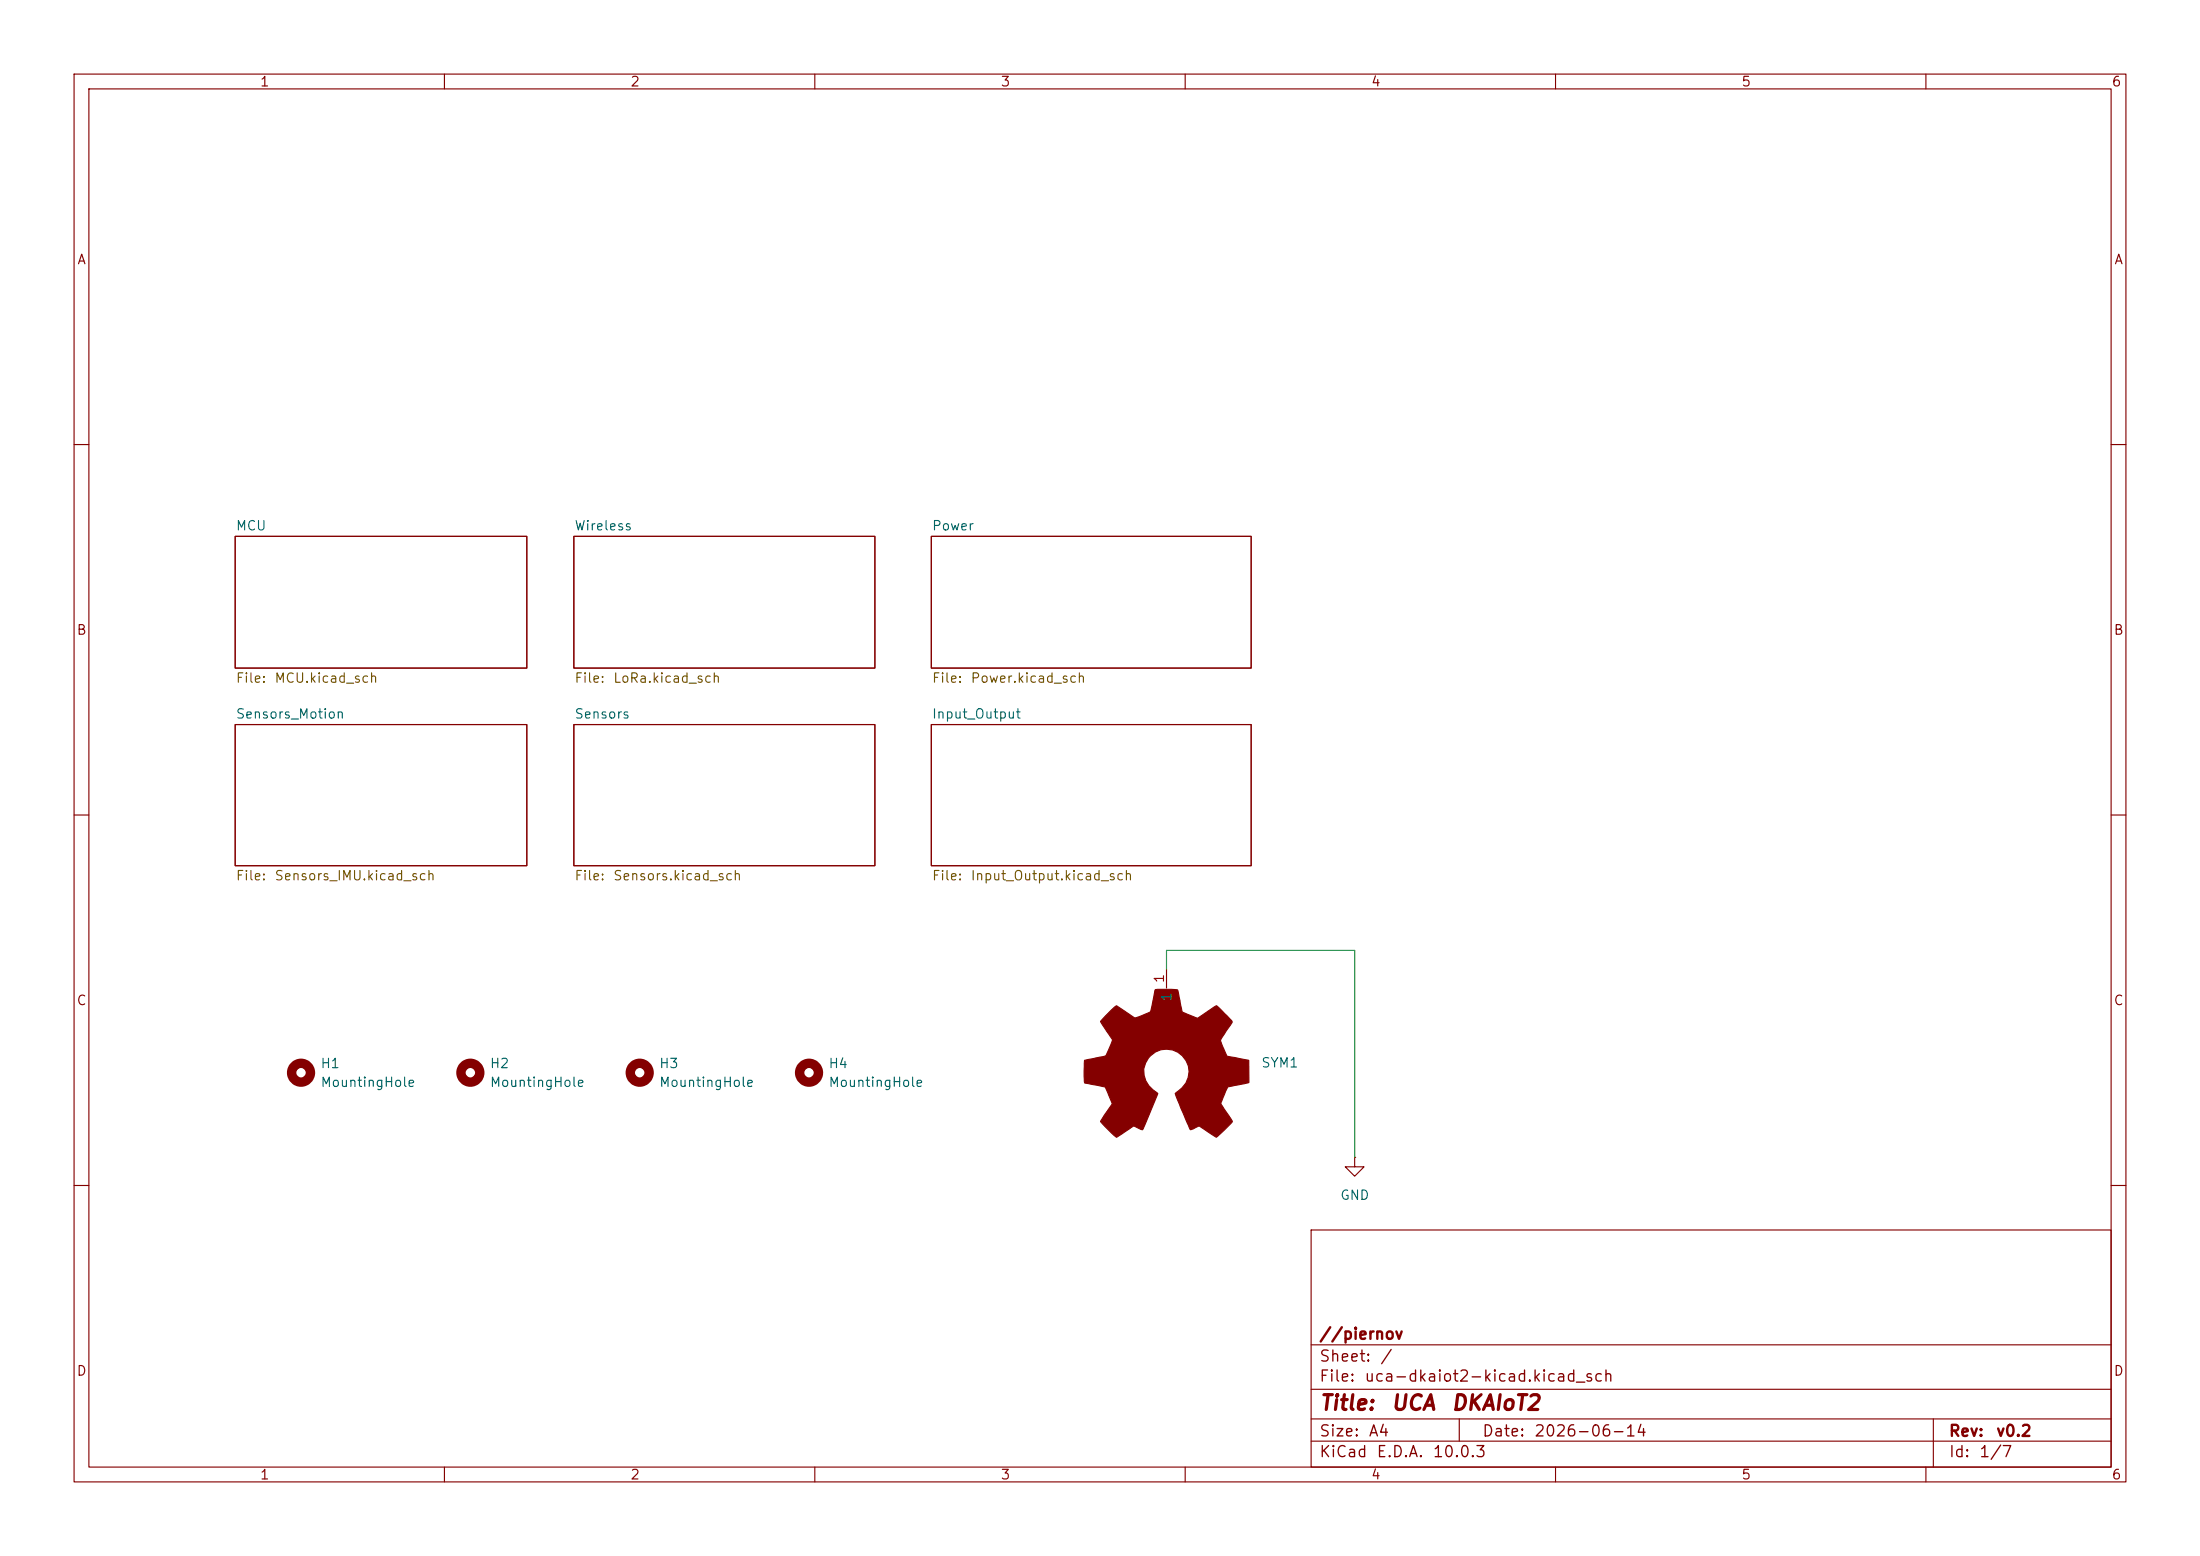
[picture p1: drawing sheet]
(kicad_sch
 (version 20260306)
 (generator "eeschema")
 (generator_version "10.0")
 (paper "A4")
 (title_block
  (title "UCA DKAIoT2")
  (date "2026-06-14")
  (rev "v0.2")
  (company "//piernov"))
 (lib_symbols
  (symbol "Logo_Open_Hardware:Logo_Open_Hardware_Large" (exclude_from_sim no) (in_bom no) (on_board no)
   (in_pos_files yes)
   (duplicate_pin_numbers_are_jumpers no)
   (property "Reference" "#SYM" (at 0 12.7 0) (show_name no) (do_not_autoplace no) (hide yes) (effects (font (size 1.27 1.27))))
   (property "Value" "Logo_Open_Hardware_Large" (at 0 -10.16 0) (show_name no) (do_not_autoplace no) (hide yes) (effects (font (size 1.27 1.27))))
   (property "Footprint" "" (at 0 0 0) (show_name no) (do_not_autoplace no) (hide yes) (effects (font (size 1.27 1.27))))
   (property "Datasheet" "" (at 0 0 0) (show_name no) (do_not_autoplace no) (hide yes) (effects (font (size 1.27 1.27))))
   (property "Description" "Open Hardware logo, large" (at 0 0 0) (show_name no) (do_not_autoplace no) (hide yes) (effects (font (size 1.27 1.27))))
   (property "Sim.Enable" "0" (at 0 0 0) (show_name no) (do_not_autoplace no) (hide yes) (effects (font (size 1.27 1.27))))
   (symbol "Logo_Open_Hardware_Large_1_1"
    (polyline (pts (xy 6.731 -8.7122) (xy 6.6294 -8.6614) (xy 6.35 -8.4836) (xy 5.9944 -8.255) (xy 5.5372 -7.9502) (xy 5.1054 -7.6454) (xy 4.7498 -7.4168) (xy 4.4958 -7.239) (xy 4.3942 -7.1882) (xy 4.318 -7.2136) (xy 4.1148 -7.3152) (xy 3.81 -7.4676) (xy 3.6322 -7.5692) (xy 3.3528 -7.6708) (xy 3.2258 -7.6962) (xy 3.2004 -7.6708) (xy 3.0988 -7.4676) (xy 2.9464 -7.0866) (xy 2.7178 -6.604) (xy 2.4892 -6.0452) (xy 2.2352 -5.4356) (xy 1.9558 -4.826) (xy 1.7272 -4.2164) (xy 1.4986 -3.683) (xy 1.3208 -3.2512) (xy 1.2192 -2.9464) (xy 1.1684 -2.8194) (xy 1.1938 -2.794) (xy 1.3208 -2.667) (xy 1.5748 -2.4892) (xy 2.0828 -2.0574) (xy 2.6162 -1.397) (xy 2.921 -0.6604) (xy 3.048 0.1524) (xy 2.9464 0.9144) (xy 2.6416 1.6256) (xy 2.1336 2.286) (xy 1.524 2.7686) (xy 0.8128 3.0734) (xy 0 3.175) (xy -0.762 3.0988) (xy -1.4986 2.794) (xy -2.159 2.286) (xy -2.4384 1.9812) (xy -2.8194 1.3208) (xy -3.048 0.6096) (xy -3.0734 0.4318) (xy -3.0226 -0.3556) (xy -2.794 -1.0922) (xy -2.3876 -1.7526) (xy -1.8288 -2.3114) (xy -1.7526 -2.3622) (xy -1.4732 -2.5654) (xy -1.2954 -2.6924) (xy -1.1684 -2.8194) (xy -2.159 -5.207) (xy -2.3114 -5.588) (xy -2.5908 -6.2484) (xy -2.8194 -6.8072) (xy -3.0226 -7.2644) (xy -3.1496 -7.5692) (xy -3.2258 -7.6708) (xy -3.2258 -7.6962) (xy -3.302 -7.6962) (xy -3.4798 -7.6454) (xy -3.8354 -7.4676) (xy -4.0386 -7.366) (xy -4.2926 -7.239) (xy -4.4196 -7.1882) (xy -4.5212 -7.239) (xy -4.7498 -7.3914) (xy -5.1054 -7.6454) (xy -5.5372 -7.9248) (xy -5.9436 -8.2042) (xy -6.3246 -8.4582) (xy -6.604 -8.636) (xy -6.731 -8.7122) (xy -6.7564 -8.7122) (xy -6.858 -8.636) (xy -7.0866 -8.4582) (xy -7.4168 -8.1534) (xy -7.874 -7.6962) (xy -7.9502 -7.62) (xy -8.3312 -7.239) (xy -8.636 -6.9088) (xy -8.8392 -6.6802) (xy -8.9154 -6.5786) (xy -8.9154 -6.5786) (xy -8.8392 -6.4516) (xy -8.6614 -6.1722) (xy -8.4328 -5.7912) (xy -8.128 -5.3594) (xy -7.3152 -4.191) (xy -7.7724 -3.0988) (xy -7.8994 -2.7686) (xy -8.0772 -2.3622) (xy -8.2042 -2.0828) (xy -8.255 -1.9558) (xy -8.382 -1.905) (xy -8.6614 -1.8542) (xy -9.0932 -1.7526) (xy -9.6266 -1.651) (xy -10.1092 -1.5748) (xy -10.541 -1.4732) (xy -10.8712 -1.4224) (xy -11.0236 -1.397) (xy -11.049 -1.3716) (xy -11.0744 -1.2954) (xy -11.0998 -1.143) (xy -11.0998 -0.889) (xy -11.1252 -0.4572) (xy -11.1252 0.1524) (xy -11.1252 0.2286) (xy -11.0998 0.8128) (xy -11.0998 1.27) (xy -11.0744 1.5494) (xy -11.0744 1.6764) (xy -11.0744 1.6764) (xy -10.922 1.7018) (xy -10.6172 1.778) (xy -10.16 1.8542) (xy -9.652 1.9558) (xy -9.6012 1.9812) (xy -9.0932 2.0828) (xy -8.636 2.159) (xy -8.3312 2.2352) (xy -8.2042 2.286) (xy -8.1788 2.3114) (xy -8.0772 2.5146) (xy -7.9248 2.8448) (xy -7.747 3.2512) (xy -7.5692 3.6576) (xy -7.4168 4.0386) (xy -7.3152 4.318) (xy -7.2898 4.445) (xy -7.2898 4.445) (xy -7.366 4.572) (xy -7.5438 4.826) (xy -7.7978 5.207) (xy -8.128 5.6642) (xy -8.128 5.6896) (xy -8.4328 6.1468) (xy -8.6868 6.5278) (xy -8.8392 6.7818) (xy -8.9154 6.9088) (xy -8.9154 6.9088) (xy -8.8138 7.0358) (xy -8.5852 7.2898) (xy -8.255 7.6454) (xy -7.874 8.0264) (xy -7.747 8.1534) (xy -7.3152 8.5852) (xy -7.0104 8.8646) (xy -6.8326 8.9916) (xy -6.731 9.0424) (xy -6.731 9.0424) (xy -6.604 8.9408) (xy -6.3246 8.763) (xy -5.9436 8.509) (xy -5.4864 8.2042) (xy -5.461 8.1788) (xy -5.0038 7.874) (xy -4.6482 7.62) (xy -4.3688 7.4422) (xy -4.2672 7.3914) (xy -4.2418 7.3914) (xy -4.064 7.4422) (xy -3.7338 7.5438) (xy -3.3528 7.6962) (xy -2.9464 7.874) (xy -2.5654 8.0264) (xy -2.286 8.1534) (xy -2.159 8.2296) (xy -2.159 8.2296) (xy -2.1082 8.382) (xy -2.032 8.7122) (xy -1.9304 9.1694) (xy -1.8288 9.7282) (xy -1.8034 9.8044) (xy -1.7018 10.3378) (xy -1.6256 10.7696) (xy -1.5748 11.0744) (xy -1.524 11.2014) (xy -1.4478 11.2268) (xy -1.1938 11.2522) (xy -0.8128 11.2522) (xy -0.3302 11.2522) (xy 0.1524 11.2522) (xy 0.6604 11.2522) (xy 1.0668 11.2268) (xy 1.3716 11.2014) (xy 1.4986 11.176) (xy 1.4986 11.176) (xy 1.5494 11.0236) (xy 1.6256 10.6934) (xy 1.7018 10.2108) (xy 1.8288 9.6774) (xy 1.8288 9.5758) (xy 1.9304 9.0424) (xy 2.032 8.6106) (xy 2.0828 8.3058) (xy 2.1336 8.2042) (xy 2.159 8.1788) (xy 2.3876 8.0772) (xy 2.7432 7.9248) (xy 3.175 7.747) (xy 4.191 7.3406) (xy 5.461 8.2042) (xy 5.5626 8.2804) (xy 6.0198 8.5852) (xy 6.3754 8.8392) (xy 6.6294 8.9916) (xy 6.7564 9.0424) (xy 6.7564 9.0424) (xy 6.8834 8.9408) (xy 7.1374 8.7122) (xy 7.4676 8.382) (xy 7.8486 7.9756) (xy 8.1534 7.6962) (xy 8.4836 7.3406) (xy 8.7122 7.112) (xy 8.8392 6.9596) (xy 8.8646 6.858) (xy 8.8646 6.8072) (xy 8.7884 6.6802) (xy 8.6106 6.4008) (xy 8.3312 6.0198) (xy 8.0264 5.588) (xy 7.7978 5.207) (xy 7.5184 4.8006) (xy 7.3406 4.4958) (xy 7.2898 4.3434) (xy 7.2898 4.2926) (xy 7.3914 4.0386) (xy 7.5184 3.683) (xy 7.7216 3.2258) (xy 8.1534 2.2352) (xy 8.7884 2.1082) (xy 9.1948 2.0574) (xy 9.7536 1.9304) (xy 10.2616 1.8288) (xy 11.0998 1.6764) (xy 11.1252 -1.3208) (xy 10.9982 -1.3716) (xy 10.8712 -1.397) (xy 10.5664 -1.4732) (xy 10.1346 -1.5494) (xy 9.6266 -1.651) (xy 9.1948 -1.7272) (xy 8.7376 -1.8288) (xy 8.4328 -1.8796) (xy 8.2804 -1.905) (xy 8.255 -1.9558) (xy 8.1534 -2.159) (xy 7.9756 -2.5146) (xy 7.8232 -2.921) (xy 7.6454 -3.3274) (xy 7.493 -3.7338) (xy 7.366 -4.0132) (xy 7.3406 -4.191) (xy 7.3914 -4.2926) (xy 7.5692 -4.5466) (xy 7.7978 -4.9276) (xy 8.1026 -5.3594) (xy 8.4074 -5.7912) (xy 8.6614 -6.1722) (xy 8.8138 -6.4262) (xy 8.89 -6.5532) (xy 8.8646 -6.6548) (xy 8.6868 -6.858) (xy 8.3566 -7.1882) (xy 7.874 -7.6708) (xy 7.7978 -7.747) (xy 7.3914 -8.128) (xy 7.0612 -8.4328) (xy 6.8326 -8.636) (xy 6.731 -8.7122)) (stroke (width 0) (type default)) (fill (type outline)))
    (pin input line (at 0 13.97 270) (length 2.54) (name "1" (effects (font (size 1.27 1.27)))) (number "1" (effects (font (size 1.27 1.27))))))
   (embedded_fonts no))
  (symbol "Mechanical:MountingHole"
   (pin_names
    (offset 1.016)) (exclude_from_sim no) (in_bom no) (on_board yes)
   (in_pos_files yes)
   (duplicate_pin_numbers_are_jumpers no)
   (property "Reference" "H" (at 0 5.08 0) (show_name no) (do_not_autoplace no) (effects (font (size 1.27 1.27))))
   (property "Value" "MountingHole" (at 0 3.175 0) (show_name no) (do_not_autoplace no) (effects (font (size 1.27 1.27))))
   (property "Footprint" "" (at 0 0 0) (show_name no) (do_not_autoplace no) (hide yes) (effects (font (size 1.27 1.27))))
   (property "Datasheet" "" (at 0 0 0) (show_name no) (do_not_autoplace no) (hide yes) (effects (font (size 1.27 1.27))))
   (property "Description" "Mounting Hole without connection" (at 0 0 0) (show_name no) (do_not_autoplace no) (hide yes) (effects (font (size 1.27 1.27))))
   (symbol "MountingHole_0_1"
    (circle (center 0 0) (radius 1.27) (stroke (width 1.27) (type default)) (fill (type none))))
   (embedded_fonts no))
  (symbol "power:GND"
   (power global)
   (pin_numbers (hide yes))
   (pin_names
    (offset 0) (hide yes)) (exclude_from_sim no) (in_bom yes) (on_board yes)
   (in_pos_files yes)
   (duplicate_pin_numbers_are_jumpers no)
   (property "Reference" "#PWR" (at 0 -6.35 0) (show_name no) (do_not_autoplace no) (hide yes) (effects (font (size 1.27 1.27))))
   (property "Value" "GND" (at 0 -3.81 0) (show_name no) (do_not_autoplace no) (effects (font (size 1.27 1.27))))
   (property "Footprint" "" (at 0 0 0) (show_name no) (do_not_autoplace no) (hide yes) (effects (font (size 1.27 1.27))))
   (property "Datasheet" "" (at 0 0 0) (show_name no) (do_not_autoplace no) (hide yes) (effects (font (size 1.27 1.27))))
   (property "Description" "Power symbol creates a global label with name \"GND\" , ground" (at 0 0 0) (show_name no) (do_not_autoplace no) (hide yes) (effects (font (size 1.27 1.27))))
   (symbol "GND_0_1"
    (polyline (pts (xy 0 0) (xy 0 -1.27) (xy 1.27 -1.27) (xy 0 -2.54) (xy -1.27 -1.27) (xy 0 -1.27)) (stroke (width 0) (type default)) (fill (type none))))
   (symbol "GND_1_1"
    (pin power_in line (at 0 0 270) (length 0) (name "" (effects (font (size 1.27 1.27)))) (number "1" (effects (font (size 1.27 1.27))))))
   (embedded_fonts no)))
 (wire
  (pts (xy 157.48 128.27) (xy 182.88 128.27))
  (stroke (width 0) (type default)))
 (wire
  (pts (xy 157.48 130.81) (xy 157.48 128.27))
  (stroke (width 0) (type default)))
 (wire
  (pts (xy 182.88 128.27) (xy 182.88 156.21))
  (stroke (width 0) (type default)))
 (symbol
  (lib_id "Mechanical:MountingHole")
  (at 86.36 144.78 0)
  (unit 1)
  (body_style 1)
  (exclude_from_sim no)
  (in_bom no)
  (on_board yes)
  (in_pos_files yes)
  (dnp no)
  (fields_autoplaced yes)
  (property "Reference" "H3" (at 88.9 143.5099 0) (show_name no) (do_not_autoplace no) (effects (font (size 1.27 1.27)) (justify left)))
  (property "Value" "MountingHole" (at 88.9 146.0499 0) (show_name no) (do_not_autoplace no) (effects (font (size 1.27 1.27)) (justify left)))
  (property "Footprint" "MountingHole:MountingHole_3mm" (at 86.36 144.78 0) (hide yes) (show_name no) (do_not_autoplace no) (effects (font (size 1.27 1.27))))
  (property "Datasheet" "" (at 86.36 144.78 0) (hide yes) (show_name no) (do_not_autoplace no) (effects (font (size 1.27 1.27))))
  (property "Description" "Mounting Hole without connection" (at 86.36 144.78 0) (hide yes) (show_name no) (do_not_autoplace no) (effects (font (size 1.27 1.27)))))
 (symbol
  (lib_id "Mechanical:MountingHole")
  (at 40.64 144.78 0)
  (unit 1)
  (body_style 1)
  (exclude_from_sim no)
  (in_bom no)
  (on_board yes)
  (in_pos_files yes)
  (dnp no)
  (fields_autoplaced yes)
  (property "Reference" "H1" (at 43.18 143.5099 0) (show_name no) (do_not_autoplace no) (effects (font (size 1.27 1.27)) (justify left)))
  (property "Value" "MountingHole" (at 43.18 146.0499 0) (show_name no) (do_not_autoplace no) (effects (font (size 1.27 1.27)) (justify left)))
  (property "Footprint" "MountingHole:MountingHole_3mm" (at 40.64 144.78 0) (hide yes) (show_name no) (do_not_autoplace no) (effects (font (size 1.27 1.27))))
  (property "Datasheet" "" (at 40.64 144.78 0) (hide yes) (show_name no) (do_not_autoplace no) (effects (font (size 1.27 1.27))))
  (property "Description" "Mounting Hole without connection" (at 40.64 144.78 0) (hide yes) (show_name no) (do_not_autoplace no) (effects (font (size 1.27 1.27)))))
 (symbol
  (lib_id "Logo_Open_Hardware:Logo_Open_Hardware_Large")
  (at 157.48 144.78 0)
  (unit 1)
  (body_style 1)
  (exclude_from_sim yes)
  (in_bom no)
  (on_board yes)
  (in_pos_files yes)
  (dnp no)
  (fields_autoplaced yes)
  (property "Reference" "SYM1" (at 170.18 143.421 0) (show_name no) (do_not_autoplace no) (effects (font (size 1.27 1.27)) (justify left)))
  (property "Value" "Logo_Open_Hardware_Large" (at 157.48 154.94 0) (hide yes) (show_name no) (do_not_autoplace no) (effects (font (size 1.27 1.27))))
  (property "Footprint" "footprints:OSHW-Logo_11.4x12mm_Copper_SolderMask" (at 157.48 144.78 0) (hide yes) (show_name no) (do_not_autoplace no) (effects (font (size 1.27 1.27))))
  (property "Datasheet" "" (at 157.48 144.78 0) (hide yes) (show_name no) (do_not_autoplace no) (effects (font (size 1.27 1.27))))
  (property "Description" "Open Hardware logo, large" (at 157.48 144.78 0) (hide yes) (show_name no) (do_not_autoplace no) (effects (font (size 1.27 1.27))))
  (pin "1"))
 (symbol
  (lib_id "power:GND")
  (at 182.88 156.21 0)
  (unit 1)
  (body_style 1)
  (exclude_from_sim no)
  (in_bom yes)
  (on_board yes)
  (in_pos_files yes)
  (dnp no)
  (fields_autoplaced yes)
  (property "Reference" "#PWR095" (at 182.88 162.56 0) (hide yes) (show_name no) (do_not_autoplace no) (effects (font (size 1.27 1.27))))
  (property "Value" "GND" (at 182.88 161.29 0) (show_name no) (do_not_autoplace no) (effects (font (size 1.27 1.27))))
  (property "Footprint" "" (at 182.88 156.21 0) (hide yes) (show_name no) (do_not_autoplace no) (effects (font (size 1.27 1.27))))
  (property "Datasheet" "" (at 182.88 156.21 0) (hide yes) (show_name no) (do_not_autoplace no) (effects (font (size 1.27 1.27))))
  (property "Description" "Power symbol creates a global label with name \"GND\" , ground" (at 182.88 156.21 0) (hide yes) (show_name no) (do_not_autoplace no) (effects (font (size 1.27 1.27))))
  (pin "1"))
 (symbol
  (lib_id "Mechanical:MountingHole")
  (at 109.22 144.78 0)
  (unit 1)
  (body_style 1)
  (exclude_from_sim no)
  (in_bom no)
  (on_board yes)
  (in_pos_files yes)
  (dnp no)
  (fields_autoplaced yes)
  (property "Reference" "H4" (at 111.76 143.5099 0) (show_name no) (do_not_autoplace no) (effects (font (size 1.27 1.27)) (justify left)))
  (property "Value" "MountingHole" (at 111.76 146.0499 0) (show_name no) (do_not_autoplace no) (effects (font (size 1.27 1.27)) (justify left)))
  (property "Footprint" "MountingHole:MountingHole_3mm" (at 109.22 144.78 0) (hide yes) (show_name no) (do_not_autoplace no) (effects (font (size 1.27 1.27))))
  (property "Datasheet" "" (at 109.22 144.78 0) (hide yes) (show_name no) (do_not_autoplace no) (effects (font (size 1.27 1.27))))
  (property "Description" "Mounting Hole without connection" (at 109.22 144.78 0) (hide yes) (show_name no) (do_not_autoplace no) (effects (font (size 1.27 1.27)))))
 (symbol
  (lib_id "Mechanical:MountingHole")
  (at 63.5 144.78 0)
  (unit 1)
  (body_style 1)
  (exclude_from_sim no)
  (in_bom no)
  (on_board yes)
  (in_pos_files yes)
  (dnp no)
  (fields_autoplaced yes)
  (property "Reference" "H2" (at 66.04 143.5099 0) (show_name no) (do_not_autoplace no) (effects (font (size 1.27 1.27)) (justify left)))
  (property "Value" "MountingHole" (at 66.04 146.0499 0) (show_name no) (do_not_autoplace no) (effects (font (size 1.27 1.27)) (justify left)))
  (property "Footprint" "MountingHole:MountingHole_3mm" (at 63.5 144.78 0) (hide yes) (show_name no) (do_not_autoplace no) (effects (font (size 1.27 1.27))))
  (property "Datasheet" "" (at 63.5 144.78 0) (hide yes) (show_name no) (do_not_autoplace no) (effects (font (size 1.27 1.27))))
  (property "Description" "Mounting Hole without connection" (at 63.5 144.78 0) (hide yes) (show_name no) (do_not_autoplace no) (effects (font (size 1.27 1.27)))))
 (sheet
  (at 77.47 97.79)
  (size 40.64 19.05)
  (exclude_from_sim no)
  (in_bom yes)
  (on_board yes)
  (dnp no)
  (fields_autoplaced yes)
  (stroke (width 0.1524) (type solid))
  (fill (color 0 0 0 0))
  (property "Sheetname" "Sensors" (at 77.47 97.0784 0) (show_name no) (do_not_autoplace no) (effects (font (size 1.27 1.27)) (justify left bottom)))
  (property "Sheetfile" "Sensors.kicad_sch" (at 77.47 117.4246 0) (show_name no) (do_not_autoplace no) (effects (font (size 1.27 1.27)) (justify left top))))
 (sheet
  (at 31.75 97.79)
  (size 39.37 19.05)
  (exclude_from_sim no)
  (in_bom yes)
  (on_board yes)
  (dnp no)
  (fields_autoplaced yes)
  (stroke (width 0.1524) (type solid))
  (fill (color 0 0 0 0))
  (property "Sheetname" "Sensors_Motion" (at 31.75 97.0784 0) (show_name no) (do_not_autoplace no) (effects (font (size 1.27 1.27)) (justify left bottom)))
  (property "Sheetfile" "Sensors_IMU.kicad_sch" (at 31.75 117.4246 0) (show_name no) (do_not_autoplace no) (effects (font (size 1.27 1.27)) (justify left top))))
 (sheet
  (at 31.75 72.39)
  (size 39.37 17.78)
  (exclude_from_sim no)
  (in_bom yes)
  (on_board yes)
  (dnp no)
  (fields_autoplaced yes)
  (stroke (width 0.1524) (type solid))
  (fill (color 0 0 0 0))
  (property "Sheetname" "MCU" (at 31.75 71.6784 0) (show_name no) (do_not_autoplace no) (effects (font (size 1.27 1.27)) (justify left bottom)))
  (property "Sheetfile" "MCU.kicad_sch" (at 31.75 90.7546 0) (show_name no) (do_not_autoplace no) (effects (font (size 1.27 1.27)) (justify left top))))
 (sheet
  (at 77.47 72.39)
  (size 40.64 17.78)
  (exclude_from_sim no)
  (in_bom yes)
  (on_board yes)
  (dnp no)
  (fields_autoplaced yes)
  (stroke (width 0.1524) (type solid))
  (fill (color 0 0 0 0))
  (property "Sheetname" "Wireless" (at 77.47 71.6784 0) (show_name no) (do_not_autoplace no) (effects (font (size 1.27 1.27)) (justify left bottom)))
  (property "Sheetfile" "LoRa.kicad_sch" (at 77.47 90.7546 0) (show_name no) (do_not_autoplace no) (effects (font (size 1.27 1.27)) (justify left top))))
 (sheet
  (at 125.73 72.39)
  (size 43.18 17.78)
  (exclude_from_sim no)
  (in_bom yes)
  (on_board yes)
  (dnp no)
  (fields_autoplaced yes)
  (stroke (width 0.1524) (type solid))
  (fill (color 0 0 0 0))
  (property "Sheetname" "Power" (at 125.73 71.6784 0) (show_name no) (do_not_autoplace no) (effects (font (size 1.27 1.27)) (justify left bottom)))
  (property "Sheetfile" "Power.kicad_sch" (at 125.73 90.7546 0) (show_name no) (do_not_autoplace no) (effects (font (size 1.27 1.27)) (justify left top))))
 (sheet
  (at 125.73 97.79)
  (size 43.18 19.05)
  (exclude_from_sim no)
  (in_bom yes)
  (on_board yes)
  (dnp no)
  (fields_autoplaced yes)
  (stroke (width 0.1524) (type solid))
  (fill (color 0 0 0 0))
  (property "Sheetname" "Input_Output" (at 125.73 97.0784 0) (show_name no) (do_not_autoplace no) (effects (font (size 1.27 1.27)) (justify left bottom)))
  (property "Sheetfile" "Input_Output.kicad_sch" (at 125.73 117.4246 0) (show_name no) (do_not_autoplace no) (effects (font (size 1.27 1.27)) (justify left top))))
 (sheet_instances
  (path ""
   (page "1")))
 (embedded_fonts no))
